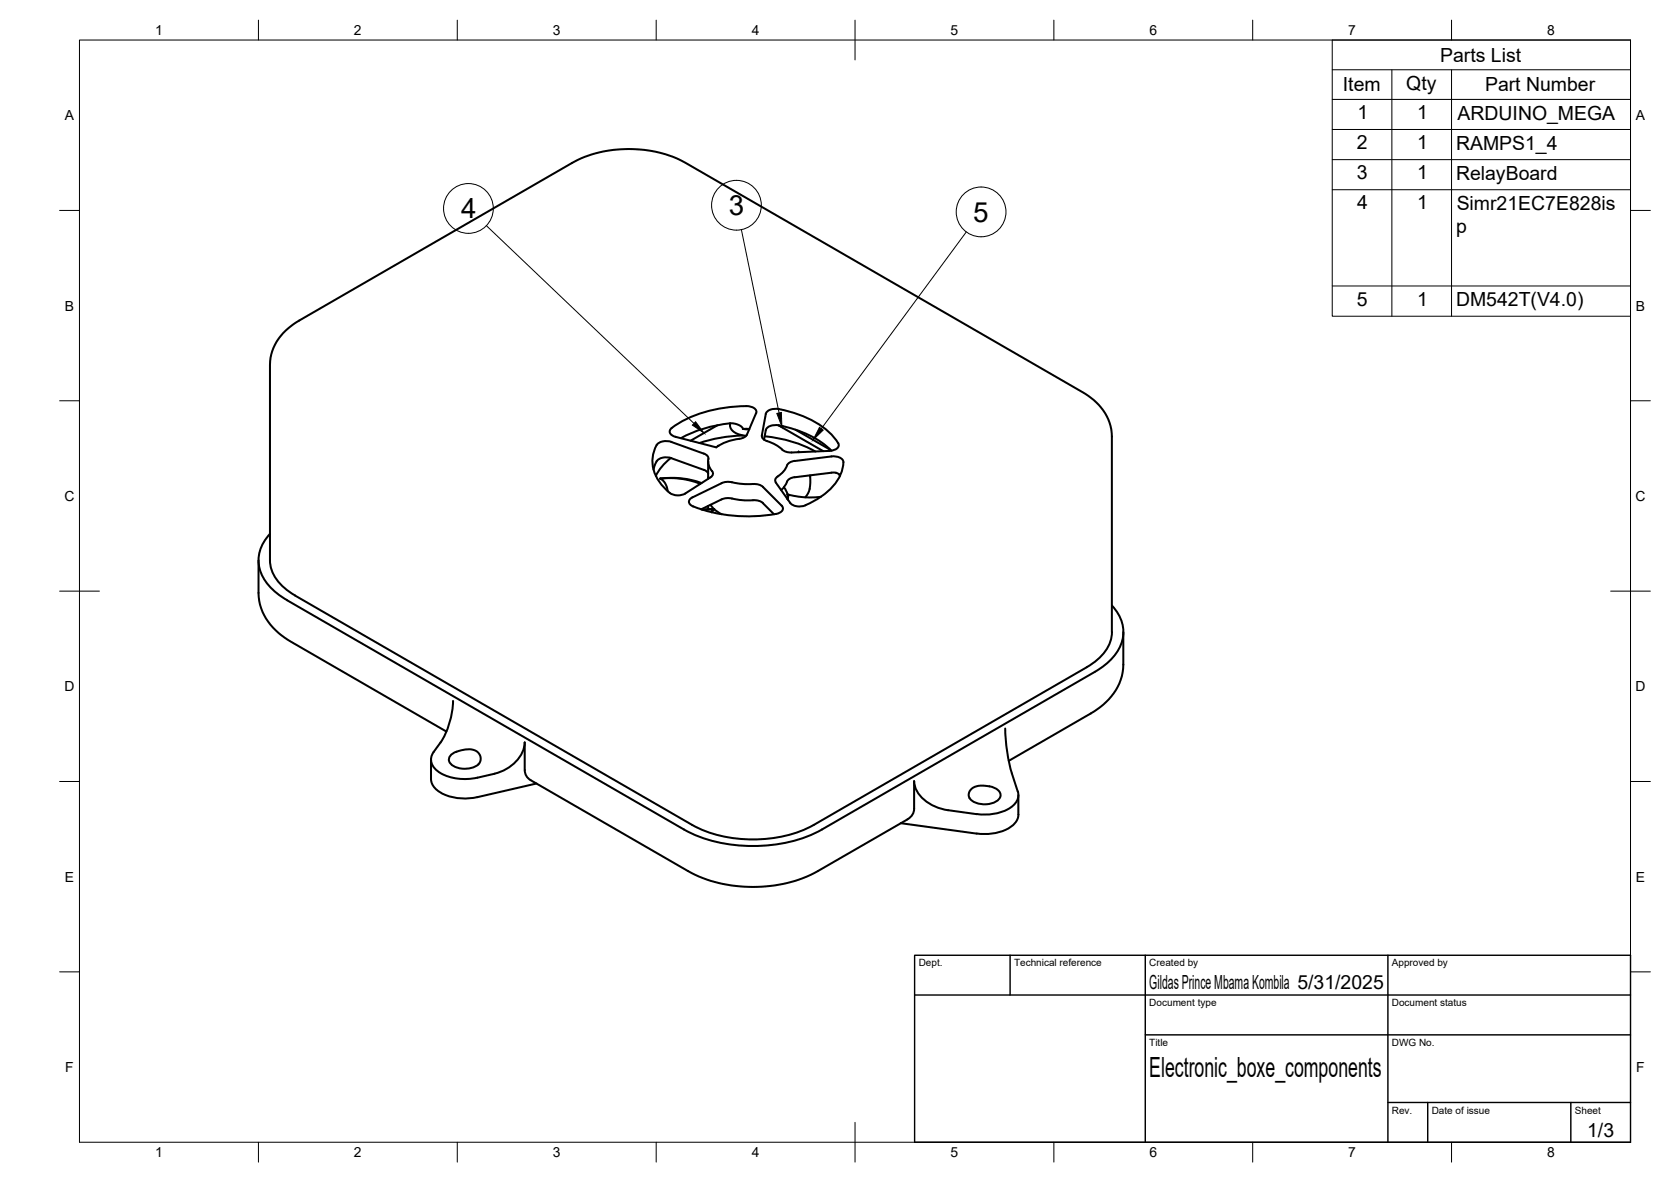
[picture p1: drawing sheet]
<svg xmlns="http://www.w3.org/2000/svg" width="420mm" height="297mm" viewBox="0 0 420 297" stroke-linecap="round" stroke-linejoin="round" font-family="sans-serif">
<!-- layer: Visible -->
<g fill="none" stroke="#000" stroke-width=".51">
<path d="M165.1 115.9l-.8 2.1M165.1 111.9a8.9 8.9 0 0 0 2.3 11.1l1 .9M168.7 115.1a13 13 0 0 0-3.8 4.5M168.8 115.2l8.2 2.9 .7 .4 .4 .5M168.8 111.1l8.2 2.9a1.47 1.47 0 0 1 1.1 1.3M168.8 115.1a3.3 3.3 0 0 0-3.7 .8M168.8 111.1a3.3 3.3 0 0 0-3.7 .8M168.9 107.6a1.15 1.15 0 0 0-.4 1.2 1.15 1.15 0 0 0 1 .9l10.6 2.7a12.8 12.8 0 0 1 6.4-2.2l.8-.4 .5-.6M178.1 115.9v4.4M178.1 115.3v1.1l.6 1.5a1.16 1.16 0 0 1-.1 2.1M178.6 120l-6.3 4a3.8 3.8 0 0 1-3.9-.1M180.4 106.9l-6.7 3.9"/>
<path d="M180.5 112l.1 .1M180.6 112.1h.1M183.6 106.4a2.62 2.62 0 0 0 2.4 2.8l1.6 .3M183.6 106.4a32.8 32.8 0 0 0-12.4 3.7M183.6 106.4a3.1 3.1 0 0 1 3.2 1.4M186.8 109.4a38 38 0 0 0-10.9 1.9M188.4 107.8h-1.6l1.6 .1M190.1 103.9l-2.3 5.3M190.1 103.8a1.74 1.74 0 0 0-2-1.7 32.8 32.8 0 0 0-19.2 5.5M191.6 109.4a1.38 1.38 0 0 0 1.3 1.4 13 13 0 0 1 4.5 2.7l1.6 .2 9.6-.4a2.02 2.02 0 0 0 2.3-1.6 17 17 0 0 0-9.1-7.1l-2.8-1-3.1-.8a2.96 2.96 0 0 0-3.4 1.2l-.9 5.4M192.1 110.5l.4-2.4a2.81 2.81 0 0 1 3.4-1.2 25.2 25.2 0 0 1 13.1 6.4M192.3 109.6a32.6 32.6 0 0 1 12.7 3.9"/>
<path d="M195.7 106.9l11.3 6.5M196.8 107.1l-.4 .2M199.8 119.9l-.5 .1a2.4 2.4 0 0 0-1.8 1.9l-1.1 1.3M200 108l8.9 5.1M200.9 113.6l-.1-.1v.2M203.7 119.5a7.2 7.2 0 0 1-1.2 5.5M209 118.8a2.19 2.19 0 0 1 2.2 .7M209 114.7a2.91 2.91 0 0 1 3 1.1 10.3 10.3 0 0 1-4.7 8.4l-2.2 1.5-2.6 1.3a3.5 3.5 0 0 1-3.8-.6l-3.6-5.1M209 114.7l-9.7 1.2a2.02 2.02 0 0 0-1.6 1.6l-.7 .9-.9 .9a1.69 1.69 0 0 0-1.2 1.6l.2 .4M209 118.8l-9.2 1.1M211 119.2l.2 .4M67.9 134.2a9.2 9.2 0 0 0 .4 13.7l2.4 2 1.5 .9"/>
<path d="M165.9 120.3a22 22 0 0 1 10.5 1.1M176.1 121.6a20.8 20.8 0 0 0-10.2-1.3 3.7 3.7 0 0 1 2 3.2M176.5 128.1l3.1-.1-.7 .7 .4-.7-2.5 .2M178.1 127.2v.8M178.6 126.9l1 1.1M179 127.9l.6 .1M179.6 128l1.9 1.2M191.8 126.4l2.8 2.9M191.8 122.4l4.7 4.7M191.8 126.4l-.8-.5-1.1-.2a25.3 25.3 0 0 1-6.9-.5l-1.6 .3-5.1 2.5M191.8 122.4l-.8-.5-1.1-.3a26.4 26.4 0 0 1-6.9-.5l-1.6 .3-7.3 3.6a1.17 1.17 0 0 0-.9 1.2 1.17 1.17 0 0 0 1.1 1.1M196.5 127.1a1.25 1.25 0 0 1 .2 1.3 1.25 1.25 0 0 1-1.2 .7 39.4 39.4 0 0 1-21.2-1.8"/>
<path d="M197.1 122.5l.9 1.8M198 124.3h.2M198 124.3v1.1M198.1 124.9v.6M206.4 124.8a21.7 21.7 0 0 1-8.2-.5l-.1 1.3M65 140.8v8.2a14.7 14.7 0 0 0 8.2 12.3l39 22.5M72.2 150.8l99.8 57.7a38.3 38.3 0 0 0 34.7 0l68.6-39.7a13.2 13.2 0 0 0 7-8.5 9.2 9.2 0 0 0-2.7-8.1M279.6 158.8v-49.1a13.2 13.2 0 0 0-7.4-11.1l-99.8-57.7a30.9 30.9 0 0 0-28.6 0l-68.6 39.6a13.2 13.2 0 0 0-7.3 11.2v49.1a10.2 10.2 0 0 0 5.3 8.2l100.8 58.3a33.8 33.8 0 0 0 30.6 0l68.6-39.6M279.6 158.8a10.2 10.2 0 0 1-5.3 8.2l-1 .7M282.4 158.8v8.2a14.7 14.7 0 0 1-8.2 12.3l-20.6 11.9M113.9 176.1a20.8 20.8 0 0 1-3.1 10.5l-1.8 2.4M108.4 190.9v4.9a4.9 4.9 0 0 0 3.7 4 13.9 13.9 0 0 0 7.9 .5"/>
<path d="M109 189a3.3 3.3 0 0 0 1.1 4.8 12.6 12.6 0 0 0 9.9 1.6M113.6 189.5a6.5 6.5 0 0 1 6.3-.6 2.24 2.24 0 0 1 .9 2.4 2.24 2.24 0 0 1-2 1.6 5.4 5.4 0 0 1-5.7-1.2 1.53 1.53 0 0 1 .5-2.2zM120 195.4a18 18 0 0 0 8.5-2.9 8 8 0 0 0 3.4-6l.1 7.5 .6 1.4 .8 .7M133.4 196.1l39.6 22.8a35.4 35.4 0 0 0 32.6 0l22.6-13M134.9 196.9l-14.9 3.4M244.1 198.5a5.8 5.8 0 0 1 6.6-.1 1.75 1.75 0 0 1 .8 1.8 1.75 1.75 0 0 1-1.4 1.4 5.5 5.5 0 0 1-6.3-1.1l-.2-1zM252.8 183.1a43.5 43.5 0 0 0 1.6 11.3l1.5 4.5a3.8 3.8 0 0 1-2.5 4.5 13.1 13.1 0 0 1-7.8 1.2M256.1 199.8v4.9M226.5 206.9l19.1 2.6M245.6 204.6l-7.2-1a10.4 10.4 0 0 1-8.2-5.5l-.3-1.8-.1 6.9a3.1 3.1 0 0 1-1.6 2.7M256.1 204.7a4.9 4.9 0 0 1-4 4.1 14 14 0 0 1-6.5 .7"/>
</g>
<!-- layer: BORDER -->
<g fill="none" stroke="#000" stroke-width=".25">
<path d="M20 10.1h390v276.9h-390zM65 5.1v5M115 5.1v5M165 5.1v5M215 5.1v10M265 5.1v5M315 5.1v5M365 5.1v5M15 52.9h5M410 52.9h5M15 100.7h5M410 100.7h5"/>
<path d="M15 148.6h10M405 148.6h10M15 196.4h5M410 196.4h5M15 244.2h5M410 244.2h5M65 287v5M115 287v5M165 287v5M215 282.1v9.9M265 287v5M315 287v5"/>
<path d="M365 287v5"/>
</g>
<!-- layer: TITLEBLOCK -->
<path d="M230 240.1h180v46.9h-180zM230 250h180M254 240.1v9.9M288 240.1v46.9M349 240.1v46.9M288 260.1h122M349 277.1h61M359 277.1v9.9M395 277.1v9.9" fill="none" stroke="#000" stroke-width=".36"/>
<!-- layer: Parts Lists -->
<path d="M335 10.1h75v69.4h-75zM335 17.5h75M350 17.5v62M365 17.5v62M335 25h75M335 32.5h75M335 40.1h75M335 47.7h75M335 71.9h75" fill="none" stroke="#000" stroke-width=".25"/>
<!-- layer: Balloons -->
<g fill="none" stroke="#000" stroke-width=".25">
<circle cx="117.8" cy="52.4" r="6.3"/>
<circle cx="185.2" cy="51.6" r="6.3"/>
<circle cx="246.7" cy="53.3" r="6.3"/>
</g>
<!-- layer: 0 -->
<path d="M174.9 106l2.1 2.8-2.9-2zM195.3 103.9l1.2-.2 .1 3.5zM206.1 107.4l.9 .7-2.6 2.4z" fill="#000" stroke="#000" stroke-width=".25"/>
<path d="M122.3 56.7l52.2 49.7M186.4 57.7l9.5 46.1M243 58.3l-36.5 49.4" fill="none" stroke="#000" stroke-width=".25"/>
<g font-size="7">
<text x="116" y="54.9">4</text>
<text x="183.2" y="54">3</text>
<text x="244.7" y="55.7">5</text>
<text x="289" y="270.6">Electronic_boxe_components</text>
</g>
<g font-size="4.9">
<text x="362.1" y="15.5">Parts List</text>
<text x="337.7" y="23">Item</text>
<text x="353.6" y="22.5">Qty</text>
<text x="373.4" y="23">Part Number</text>
<text x="341.3" y="29.9">1</text>
<text x="356.3" y="29.9">1</text>
<text x="366.5" y="30.1">ARDUINO_MEGA</text>
<text x="341.2" y="37.5">2</text>
<text x="356.3" y="37.5">1</text>
<text x="366.1" y="37.6">RAMPS1_4</text>
<text x="341.1" y="45">3</text>
<text x="356.3" y="45">1</text>
<text x="366.1" y="45.1">RelayBoard</text>
<text x="341.2" y="52.6">4</text>
<text x="356.3" y="52.6">1</text>
<text x="366.3" y="52.7">Simr21EC7E828is</text>
<text x="366.2" y="58.6">p</text>
<text x="341.1" y="76.8">5</text>
<text x="356.3" y="76.8">1</text>
<text x="366.1" y="76.9">DM542T(V4.0)</text>
<text x="289" y="248.5">Gildas Prince Mbama Kombila 5/31/2025</text>
<text x="399.1" y="285.7">1/3</text>
</g>
<g font-size="3.5">
<text x="39" y="8.8">1</text>
<text x="89" y="8.8">2</text>
<text x="139" y="8.8">3</text>
<text x="189" y="8.8">4</text>
<text x="239" y="8.8">5</text>
<text x="289" y="8.8">6</text>
<text x="339" y="8.8">7</text>
<text x="389" y="8.8">8</text>
<text x="16.3" y="30.2">A</text>
<text x="411.3" y="30.2">A</text>
<text x="16.3" y="78">B</text>
<text x="411.3" y="78">B</text>
<text x="16.2" y="125.9">C</text>
<text x="411.2" y="125.9">C</text>
<text x="16.2" y="173.7">D</text>
<text x="411.2" y="173.7">D</text>
<text x="16.3" y="221.6">E</text>
<text x="411.3" y="221.6">E</text>
<text x="16.4" y="269.4">F</text>
<text x="411.4" y="269.4">F</text>
<text x="39" y="290.8">1</text>
<text x="89" y="290.8">2</text>
<text x="139" y="290.8">3</text>
<text x="189" y="290.8">4</text>
<text x="239" y="290.8">5</text>
<text x="289" y="290.8">6</text>
<text x="339" y="290.8">7</text>
<text x="389" y="290.8">8</text>
</g>
<g font-size="2.5">
<text x="231" y="242.9">Dept.</text>
<text x="255" y="242.9">Technical reference</text>
<text x="289" y="242.9">Created by</text>
<text x="350" y="242.9">Approved by</text>
<text x="289" y="252.8">Document type</text>
<text x="350" y="252.8">Document status</text>
<text x="289" y="262.9">Title</text>
<text x="350" y="262.9">DWG No.</text>
<text x="350" y="279.9">Rev.</text>
<text x="360" y="279.9">Date of issue</text>
<text x="396" y="279.9">Sheet</text>
</g>
</svg>
